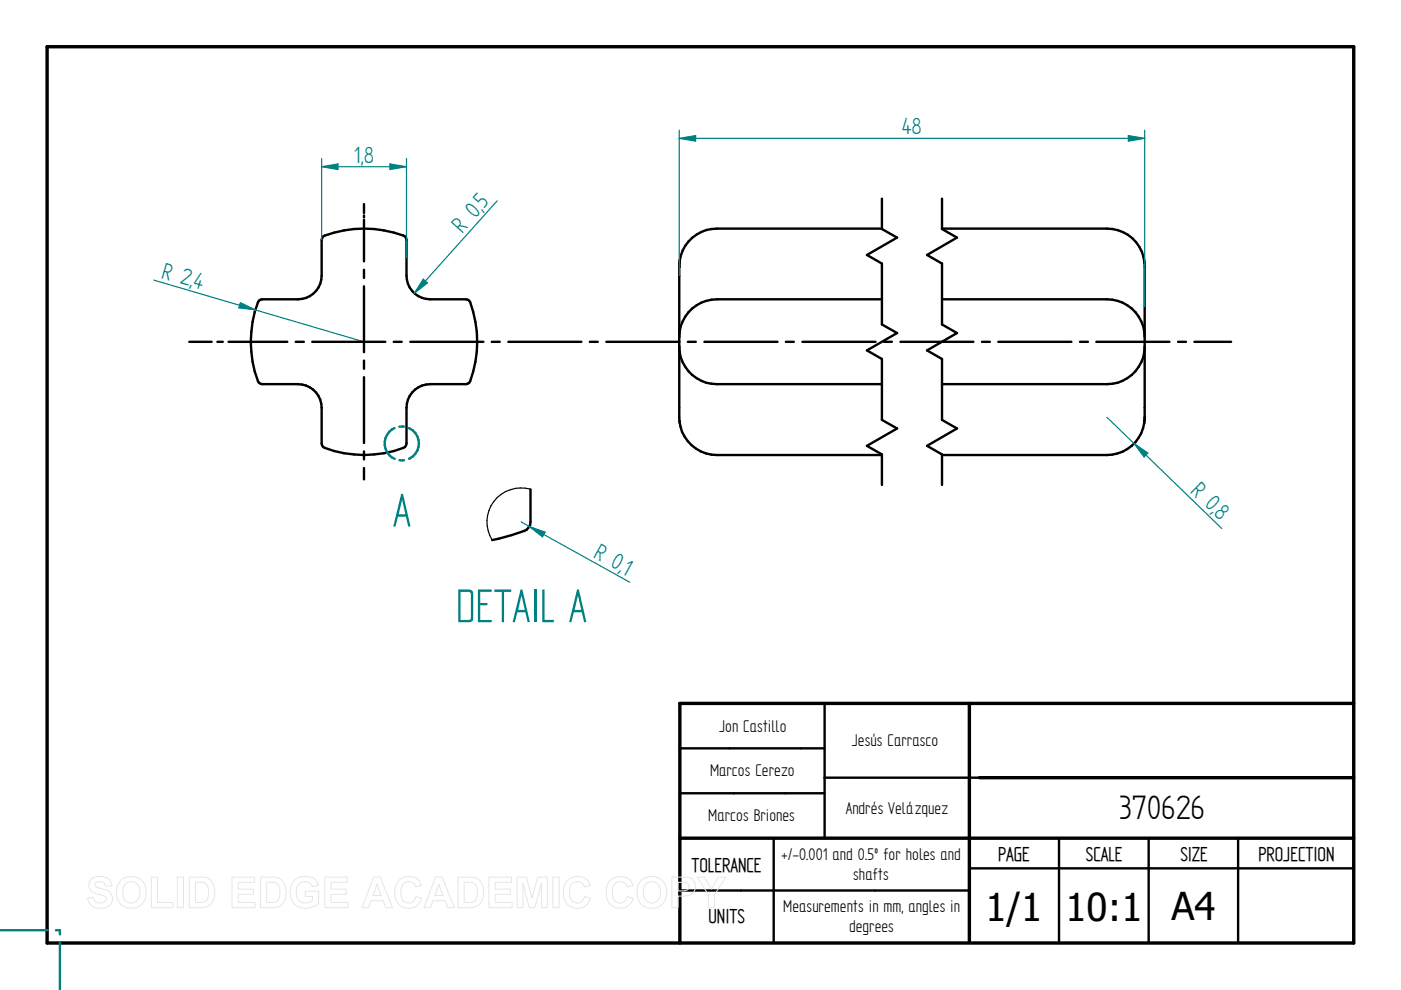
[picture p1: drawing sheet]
<svg xmlns="http://www.w3.org/2000/svg" width="297mm" height="210mm" viewBox="0 0 297 210" stroke-linecap="round" stroke-linejoin="round" font-family="sans-serif">
<path d="M10 9.9h277v190h-277zM205.5 149.1v50.5M287 149.1h-142.9v50.8M144.1 177.7h142.9M207.6 164.9h79.4" fill="none" stroke="#000" stroke-width=".72"/>
<g fill="none" stroke="#000" stroke-width=".51">
<path d="M144 56.5v31.9M144.1 55.1l-.1 1.3M187 48.5h-35a8 8 0 0 0-8 7.9M187 42.1v6.5l3.2 1.8-6.4 3.7 3.2 1.8v12.9l3.2 1.8-6.4 3.7 3.2 1.8v12.9l3.2 1.8-6.4 3.7 3.2 1.9v6.4M199.7 48.5h35a7.9 7.9 0 0 1 8 7.1M199.7 42.1v6.5l3.2 1.8-6.3 3.7 3.1 1.8v12.9l3.2 1.8-6.3 3.7 3.1 1.8v12.9l3.2 1.8-6.3 3.7 3.1 1.9v6.4M242.6 55.1l.1 1.4v31.9M54.9 63.8l.7-.3h7.6a5 5 0 0 0 5-5v-7.6l.3-.7a23.2 23.2 0 0 1 17.4 0l.3 .7v7.6a5 5 0 0 0 5 5h7.6l.7 .3a23.2 23.2 0 0 1 0 17.4l-.7 .2h-7.6a5 5 0 0 0-5 5v7.6l-.3 .7a22.7 22.7 0 0 1-17.4 0l-.3-.7v-7.6a5 5 0 0 0-5-5h-7.6l-.7-.2a22.7 22.7 0 0 1 0-17.4zM144 73.4a8 8 0 0 0 8 8h35M187 63.5h-35a8 8 0 0 0-8 8M199.7 63.5h35a8 8 0 0 1 8 8M242.7 73.4a8 8 0 0 1-8 8h-35"/>
<path d="M144 88.5l.1 1.3M144.1 89.3a8 8 0 0 0 7.9 7.2h35M242.6 89.8l.1-1.3a8 8 0 0 1-8 8h-35M144.1 158.7h30.7M174.8 149.1v28.6M144.1 168.2h30.7M164 177.7v22.2M207.6 164.9h-32.8M224.5 177.7v22.2M243.5 177.7v22.2M262.5 177.7v22.2M144.1 188.8h61.4"/>
<path d="M205.5 184.1h81.5"/>
</g>
<path d="M0 197.2h10.1M11.9 197.2h.8v.9M12.7 199.9v10" fill="none" stroke="#008080" stroke-width=".51"/>
<path d="M144 56.5h.1M242.7 56.5h.1M144 88.4h.1M242.7 88.4h.1" fill="none" stroke="#000" stroke-width=".25"/>
<g fill="#000">
<circle cx="144" cy="56.5" r=".25"/>
<circle cx="144" cy="56.4" r=".25"/>
<circle cx="242.7" cy="56.5" r=".25"/>
<circle cx="144" cy="88.4" r=".25"/>
<circle cx="242.7" cy="88.4" r=".25"/>
</g>
<path d="M144 27.6v30.9M144 29.3l3.5-.6v1.2zM242.7 27.6v37.4" fill="none" stroke="#008080" stroke-width=".25"/>
<path d="M144 29.3l3.5-.6v1.2z" fill="#008080"/>
<path d="M239.2 28.7l3.5 .6-3.5 .6z" fill="none" stroke="#008080" stroke-width=".25"/>
<path d="M239.2 28.7l3.5 .6-3.5 .6z" fill="#008080"/>
<path d="M144 29.3h98.7M89.7 59.2l.9 .8-2.8 2.2zM105.4 42.6l-17.6 19.6" fill="none" stroke="#008080" stroke-width=".25"/>
<path d="M89.7 59.2l.9 .8-2.8 2.2z" fill="#008080"/>
<path d="M32.6 59.4l44.6 13.1M51 64.2l3.1 1.5-3.5-.4z" fill="none" stroke="#008080" stroke-width=".25"/>
<path d="M51 64.2l3.1 1.5-3.5-.4z" fill="#008080"/>
<path d="M83.6 90.8a3.6 3.6 0 0 0-2 3.2 3.6 3.6 0 0 0 2.1 3.3M84.7 90.5h.9M84.7 97.6h1M86.7 90.8a3.6 3.6 0 0 1 2.1 3.2 3.6 3.6 0 0 1-2.1 3.3" fill="none" stroke="#008080" stroke-width=".51"/>
<path d="M112.5 103.8v6.9a2.17 2.17 0 0 1-1.3 1.9l-2.7 .9-4.2 1" fill="none" stroke="#000" stroke-width=".51"/>
<path d="M112.5 103.7a7.2 7.2 0 0 0-7.8 2.6 7.2 7.2 0 0 0-.4 8.2" fill="none" stroke="#000" stroke-width=".25"/>
<path d="M110.5 110.7l23 12.7M112.2 111.6l3.4 1.2-.6 1z" fill="none" stroke="#008080" stroke-width=".25"/>
<path d="M112.2 111.6l3.4 1.2-.6 1z" fill="#008080"/>
<path d="M234.7 88.5l24.3 23.6M240.5 94l2.9 2.1-.8 .8z" fill="none" stroke="#008080" stroke-width=".25"/>
<path d="M240.5 94l2.9 2.1-.8 .8z" fill="#008080"/>
<g fill="none" stroke="#000" stroke-width=".51">
<path d="M77.2 43.3v1.9M77.2 45.7v.4M77.2 46.6v8.8M77.2 57.2v1.7M40.1 72.5h4.8M46.1 72.5h1.1M48.5 72.5h12.4M62.7 72.5h1.7M66.2 72.5h15.5M77.2 60.7v14M77.2 76.5v1.7M77.2 80v13.9"/>
<path d="M83.5 72.5h1.7M87 72.5h15.5M104.3 72.5h1.7M107.8 72.5h15.5M125 72.5h1.7M128.6 72.5h15.5M145.8 72.5h1.7M149.3 72.5h15.5M166.6 72.5h1.7M170.1 72.5h15.5M187.4 72.5h1.7M190.9 72.5h15.5"/>
<path d="M208.2 72.5h1.7M211.7 72.5h15.5M229 72.5h1.7M232.4 72.5h15.5M249.8 72.5h1.7M253.2 72.5h7.8M77.2 95.7v1.7M77.2 99.2v2.4"/>
</g>
<path d="M68.2 35.3l3.5-.5v1.1zM68.2 33.6v17.3M86.2 33.6v21.1" fill="none" stroke="#008080" stroke-width=".25"/>
<path d="M68.2 35.3l3.5-.5v1.1z" fill="#008080"/>
<path d="M82.7 34.8l3.5 .5-3.5 .6z" fill="none" stroke="#008080" stroke-width=".25"/>
<path d="M82.7 34.8l3.5 .5-3.5 .6z" fill="#008080"/>
<path d="M68.2 35.3h18" fill="none" stroke="#008080" stroke-width=".25"/>
<g fill="none" stroke="#e6e6e6" stroke-width=".21">
<path d="M19.3 186.5a3.1 3.1 0 0 1 4 .2l.4 1.1-1.3 .1a1.28 1.28 0 0 0-1-1 1.28 1.28 0 0 0-1.3 .5v.4a5.6 5.6 0 0 0 2.5 .9 1.98 1.98 0 0 1 1.2 2.4 1.98 1.98 0 0 1-2.2 1.5 2.48 2.48 0 0 1-3-2.2l1.2-.2a1.44 1.44 0 0 0 1.3 1.3 1.44 1.44 0 0 0 1.5-.9 1.18 1.18 0 0 0-1.4-.9 2.36 2.36 0 0 1-2.4-2l.1-.7zM25.8 186.5a3.3 3.3 0 0 1 3.9-.1 3.3 3.3 0 0 1 1.2 3.8 3.2 3.2 0 0 1-3.8 2.3 3.2 3.2 0 0 1-2.4-3.8 3 3 0 0 1 1.1-2.2zM26.5 187.5a1.87 1.87 0 0 1 2.2-.4 1.87 1.87 0 0 1 1 2.1 1.87 1.87 0 0 1-1.8 2.3 1.87 1.87 0 0 1-1.9-2.3l.1-.8zM32.1 186h1.3v5.3h3.3v1.1h-4.6zM37.6 186h1.3v6.4h-1.3zM40.1 186h2.4a2.79 2.79 0 0 1 3 3.3 2.79 2.79 0 0 1-2.9 3.1h-2.5zM41.4 187.1a2.64 2.64 0 0 1 2.5 .5 3.3 3.3 0 0 1-.3 3.5l-.8 .2h-1.4zM49.2 186h4.8v1.1h-3.5v1.4h3.2v1.1h-3.2v1.7h3.6v1.1h-4.9zM55.2 186h2.4a2.79 2.79 0 0 1 3.1 3.3 2.79 2.79 0 0 1-3 3.1h-2.5zM56.6 187.1a2.64 2.64 0 0 1 2.4 .5 3.3 3.3 0 0 1-.3 3.5l-.8 .2h-1.3zM62.3 186.8a3.6 3.6 0 0 1 4.6-.2l.6 1.1-1.3 .3a1.8 1.8 0 0 0-2.2-1 1.8 1.8 0 0 0-1.2 2.1 2.01 2.01 0 0 0 1.1 2.2 2.01 2.01 0 0 0 2.3-.4v-.8h-1.5v-1.1h2.9v2.6a3.8 3.8 0 0 1-5.5-.3 4 4 0 0 1 .2-4.5zM68.9 186h4.8v1.1h-3.5v1.4h3.2v1.1h-3.2v1.7h3.6v1.1h-4.9z"/>
<path d="M79.2 186h1.4l2.6 6.4h-1.4l-.6-1.4h-2.5l-.6 1.4h-1.4zM79.9 187.5l.9 2.4h-1.7zM84.5 186.7a2.87 2.87 0 0 1 4.9 1l-1.3 .3a1.6 1.6 0 0 0-1.8-1 1.6 1.6 0 0 0-1.3 1.7 2.19 2.19 0 0 0 1.3 2.7 1.55 1.55 0 0 0 1.9-1.3l1.2 .4a2.93 2.93 0 0 1-3.4 2 2.93 2.93 0 0 1-2.3-3.3v-.6a3.2 3.2 0 0 1 .8-1.9zM92.3 186h1.4l2.6 6.4h-1.4l-.5-1.4h-2.6l-.5 1.4h-1.4zM93 187.5l.9 2.4h-1.7zM97.1 186h2.4a2.79 2.79 0 0 1 3 3.3 2.79 2.79 0 0 1-2.9 3.1h-2.5zM98.4 187.1a2.64 2.64 0 0 1 2.4 .5 3.3 3.3 0 0 1-.2 3.5l-.9 .2h-1.3zM103.7 186h4.8v1.1h-3.5v1.4h3.2v1.1h-3.2v1.7h3.6v1.1h-4.9zM109.6 186h2l1.2 4.4 1.2-4.4h2v6.4h-1.2v-5.1l-1.4 5.1h-1.2l-1.3-5.1v5.1h-1.3zM117.2 186h1.3v6.4h-1.3zM120.3 186.7a2.87 2.87 0 0 1 4.8 1l-1.2 .3a1.6 1.6 0 0 0-1.9-1 1.6 1.6 0 0 0-1.2 1.7 2.19 2.19 0 0 0 1.3 2.7 1.55 1.55 0 0 0 1.8-1.3l1.3 .4a2.93 2.93 0 0 1-3.5 2 2.93 2.93 0 0 1-2.2-3.3v-.6a3.2 3.2 0 0 1 .8-1.9zM129.3 186.7a2.87 2.87 0 0 1 4.9 1l-1.2 .3a1.6 1.6 0 0 0-1.9-1 1.6 1.6 0 0 0-1.3 1.7 2.19 2.19 0 0 0 1.3 2.7 1.55 1.55 0 0 0 1.9-1.3l1.2 .4a2.93 2.93 0 0 1-3.4 2 2.93 2.93 0 0 1-2.3-3.3l.1-.6a3.2 3.2 0 0 1 .7-1.9z"/>
<path d="M136.2 186.5a3.3 3.3 0 0 1 3.9-.1 3.3 3.3 0 0 1 1.1 3.8 3.2 3.2 0 0 1-3.7 2.3 3.2 3.2 0 0 1-2.4-3.8 3 3 0 0 1 1.1-2.2zM136.9 187.5a1.87 1.87 0 0 1 2.2-.4 1.87 1.87 0 0 1 .9 2.1 1.87 1.87 0 0 1-1.8 2.3 1.87 1.87 0 0 1-1.8-2.3l.1-.8zM142.4 186h2.1a2.5 2.5 0 0 1 2.7 1 2.08 2.08 0 0 1-.1 2.2 2.08 2.08 0 0 1-2.1 .8h-1.2v2.4h-1.4zM143.8 187.1h.6a1.28 1.28 0 0 1 1.7 .9 1.22 1.22 0 0 1-1.6 .9h-.7zM147.8 186h1.5l1.6 2.5 1.4-2.5h1.6l-2.4 3.7v2.7h-1.3v-2.7z"/>
</g>
<g font-size="11.3" fill="#008080">
<text x="83.3" y="111.6">A</text>
<text x="96.6" y="131.9">DETAIL A</text>
</g>
<g font-size="8.1">
<text x="237.3" y="173.7">370626</text>
<text x="208.9" y="195.3">1/1</text>
<text x="225.9" y="195.3">10:1</text>
<text x="248.4" y="195.1">A4</text>
</g>
<g font-size="5.6" fill="#008080">
<text x="191.2" y="28.4">48</text>
<text x="75.1" y="34.5">1,8</text>
<text x="102.6" y="44.4" transform="rotate(-48 102.6 44.4)">5</text>
<text x="98" y="49.5" transform="rotate(-48 98 49.5)">R 0,</text>
<text x="34" y="58.9" transform="rotate(16 34 58.9)">R 2,</text>
<text x="40.7" y="60.9" transform="rotate(16 40.7 60.9)">4</text>
<text x="252.2" y="104.2" transform="rotate(44 252.2 104.2)">R 0,</text>
<text x="257.2" y="109.1" transform="rotate(44 257.2 109.1)">8</text>
<text x="125.6" y="118.1" transform="rotate(29 125.6 118.1)">R 0,</text>
<text x="131.6" y="121.4" transform="rotate(29 131.6 121.4)">1</text>
</g>
<g font-size="4.8">
<text x="146.6" y="184.8">TOLERANCE</text>
<text x="211.6" y="182.5">PAGE</text>
<text x="230.2" y="182.5">SCALE</text>
<text x="250.3" y="182.5">SIZE</text>
<text x="266.8" y="182.5">PROJECTION</text>
<text x="150.2" y="195.8">UNITS</text>
</g>
<g font-size="4.1">
<text x="152.5" y="155.1">Jon Castillo</text>
<text x="180.6" y="158.2">Jesús Carrasco</text>
<text x="150.5" y="164.5">Marcos Cerezo</text>
<text x="179.3" y="172.6">Andrés Velázquez</text>
<text x="150.2" y="174.1">Marcos Briones</text>
<text x="165.6" y="182.4">+/-0.001 and 0.5º for holes and</text>
<text x="180.9" y="186.6">shafts</text>
<text x="166.1" y="193.5">Measurements in mm, angles in</text>
<text x="180" y="197.6">degrees</text>
</g>
</svg>
